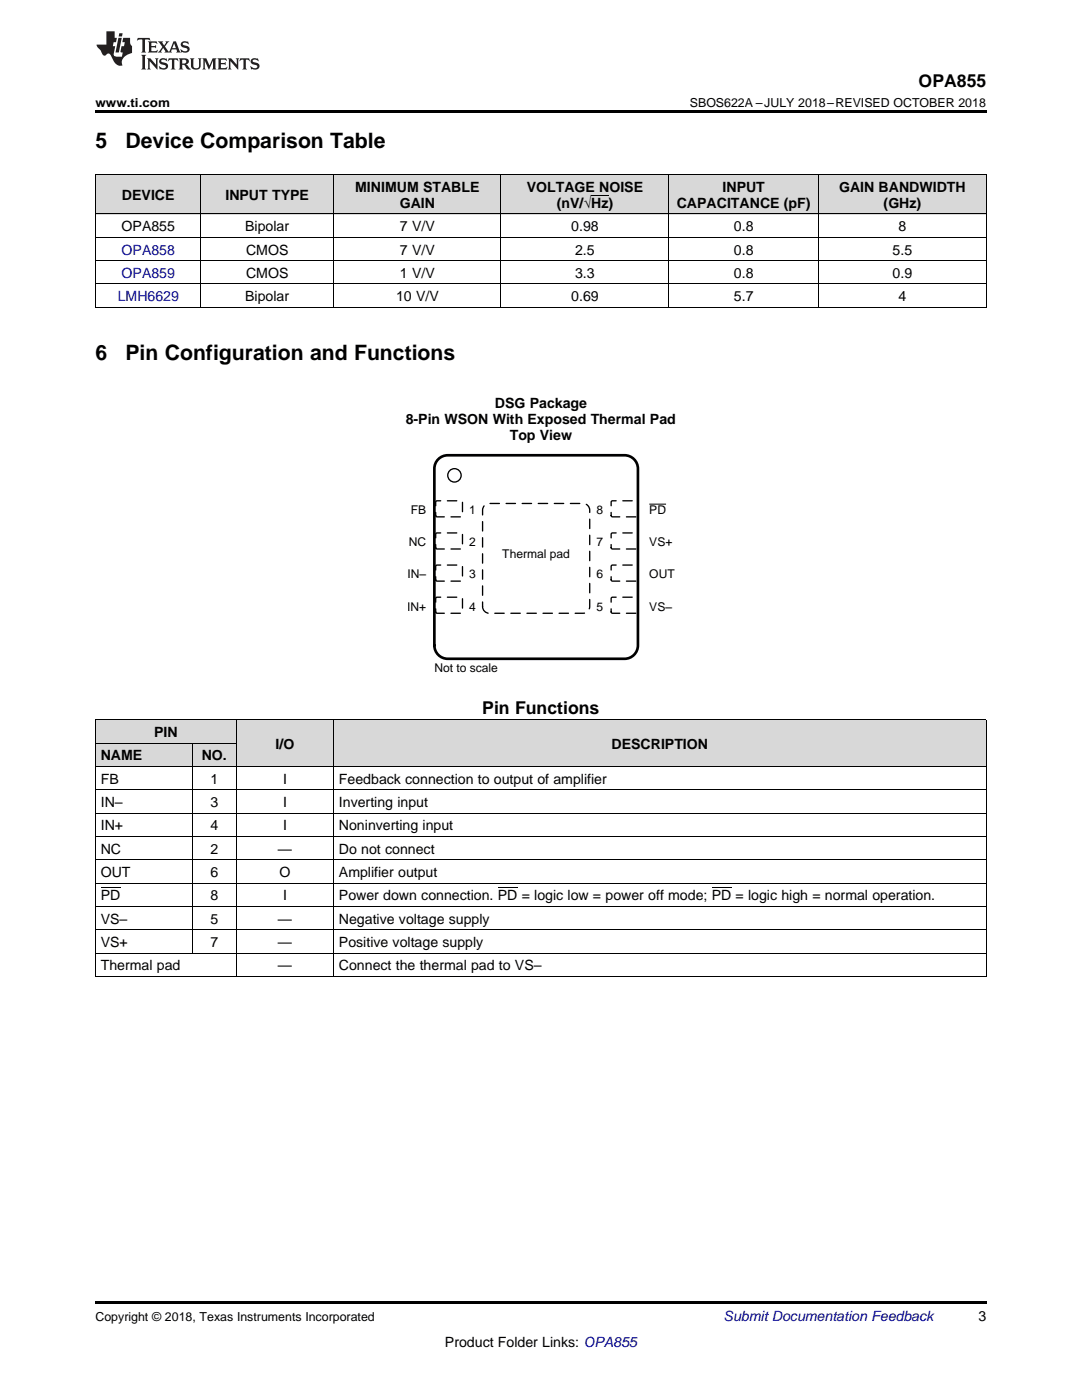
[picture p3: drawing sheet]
<svg xmlns="http://www.w3.org/2000/svg" width="216mm" height="279mm" viewBox="0 0 216 279" stroke-linecap="round" stroke-linejoin="round" font-family="sans-serif">
<g fill="#d8d8d8">
<path d="M47.2 143.7h19.4v9.3h-19.4z"/>
<path d="M66.6 143.7h130.2v9.3h-130.2z"/>
<path d="M19 148.4h19.4v4.6h-19.4z"/>
<path d="M38.4 148.4h8.8v4.6h-8.8z"/>
<path d="M19 143.7h19.4v4.7h-19.4z"/>
<path d="M38.4 143.7h8.8v4.7h-8.8z"/>
<path d="M19 34.9h21.1v7.9h-21.1z"/>
<path d="M40.1 34.9h26.5v7.9h-26.5z"/>
<path d="M66.6 34.9h33.4v7.9h-33.4z"/>
<path d="M100 34.9h33.5v7.9h-33.5z"/>
<path d="M133.5 34.9h29.9v7.9h-29.9z"/>
<path d="M163.4 34.9h33.4v7.9h-33.4z"/>
</g>
<path d="M19 259.7h177.8v.5h-177.8z" fill="#000"/>
<g fill="none" stroke="#000" stroke-width=".2">
<path d="M19 157.6h177.8M19 153h177.8M19 148.3h28.2M19 143.7h177.8M19.1 143.7v51.2M38.3 148.4v41.9M47.1 143.7v51.2M66.5 143.7v51.2M196.8 143.7v51.2M19 176.3h177.8M19 171.6h177.8M19 167h177.8"/>
<path d="M19 162.3h177.8M19 194.9h177.8M19 190.2h177.8M19 185.6h177.8M19 180.9h177.8"/>
</g>
<path d="M87 100.1l.2-.2 5 .1 .1 .2-.1 2.8-.2 .2-4.9-.1-.2-.2z" fill-rule="evenodd" fill="#fff"/>
<path d="M87 100.1l.2-.2 5 .1 .1 .2-.1 2.8-.2 .2-4.9-.1-.2-.2z" fill="none" stroke="#000" stroke-width=".27" stroke-dasharray="1.9 1.3"/>
<path d="M122.1 100h5.1l.1 .2v2.8l-.3 .2-4.9-.1-.2-.2v-2.7z" fill-rule="evenodd" fill="#fff"/>
<path d="M122.1 100h5.1l.1 .2v2.8l-.3 .2-4.9-.1-.2-.2v-2.7z" fill="none" stroke="#000" stroke-width=".27" stroke-dasharray="1.9 1.3"/>
<path d="M129.6 100.6h3.3" fill="none" stroke="#000" stroke-width=".2"/>
<path d="M87 106.5l.2-.1h5l.1 .2-.1 2.8-.2 .2-4.9-.1-.2-.2z" fill-rule="evenodd" fill="#fff"/>
<path d="M87 106.5l.2-.1h5l.1 .2-.1 2.8-.2 .2-4.9-.1-.2-.2z" fill="none" stroke="#000" stroke-width=".27" stroke-dasharray="1.9 1.3"/>
<path d="M122.1 106.4h5.1l.1 .2v2.8l-.3 .2-4.9-.1-.2-.2v-2.7z" fill-rule="evenodd" fill="#fff"/>
<path d="M122.1 106.4h5.1l.1 .2v2.8l-.3 .2-4.9-.1-.2-.2v-2.7z" fill="none" stroke="#000" stroke-width=".27" stroke-dasharray="1.9 1.3"/>
<path d="M87 112.9l.2-.1h5l.1 .2-.1 2.8-.2 .2-4.9-.1-.2-.2z" fill-rule="evenodd" fill="#fff"/>
<path d="M87 112.9l.2-.1h5l.1 .2-.1 2.8-.2 .2-4.9-.1-.2-.2z" fill="none" stroke="#000" stroke-width=".27" stroke-dasharray="1.9 1.3"/>
<path d="M122.1 112.8h5.1l.1 .2v2.8l-.3 .2-4.9-.1-.2-.2v-2.7z" fill-rule="evenodd" fill="#fff"/>
<path d="M122.1 112.8h5.1l.1 .2v2.8l-.3 .2-4.9-.1-.2-.2v-2.7z" fill="none" stroke="#000" stroke-width=".27" stroke-dasharray="1.9 1.3"/>
<path d="M87 119.3l.2-.1h5l.1 .3-.1 2.8-.2 .1h-4.9l-.2-.3z" fill-rule="evenodd" fill="#fff"/>
<path d="M87 119.3l.2-.1h5l.1 .3-.1 2.8-.2 .1h-4.9l-.2-.3z" fill="none" stroke="#000" stroke-width=".27" stroke-dasharray="1.9 1.3"/>
<path d="M122.1 119.2h5.1l.1 .3v2.8l-.3 .1h-4.9l-.2-.3v-2.6z" fill-rule="evenodd" fill="#fff"/>
<path d="M122.1 119.2h5.1l.1 .3v2.8l-.3 .1h-4.9l-.2-.3v-2.6z" fill="none" stroke="#000" stroke-width=".27" stroke-dasharray="1.9 1.3"/>
<circle cx="90.7" cy="94.9" r="1.34" fill="none" stroke="#000" stroke-width=".27"/>
<path d="M87.7 91.4l1-.5h.6h35.3a2.67 2.67 0 0 1 2.7 2.6v35.3a2.68 2.68 0 0 1-2.7 2.7h-35.3a2.67 2.67 0 0 1-2.6-2.7v-35.3a2.67 2.67 0 0 1 1-2.1z" fill="none" stroke="#000" stroke-width=".53"/>
<path d="M96.8 100.7l.8-.2h18.7a1.34 1.34 0 0 1 1.4 1.3v19.3a1.34 1.34 0 0 1-1.4 1.3h-18.7a1.33 1.33 0 0 1-1.3-1.3v-19.3l.1-.4z" fill-rule="evenodd" fill="#fff"/>
<path d="M96.8 100.7l.8-.2h18.7a1.34 1.34 0 0 1 1.4 1.3v19.3a1.34 1.34 0 0 1-1.4 1.3h-18.7a1.33 1.33 0 0 1-1.3-1.3v-19.3l.1-.4z" fill="none" stroke="#000" stroke-width=".27" stroke-dasharray="1.9 1.3"/>
<g fill="none" stroke="#000" stroke-width=".2">
<path d="M19 34.9h177.8M19.1 34.9v26.5M40.1 34.9v26.5M66.5 34.9v26.5M100 34.9v26.5M133.4 34.9v26.5M163.3 34.9v26.5M196.8 34.9v26.5M19 56.7h177.8M19 52h177.8M19 47.4h177.8M19 42.7h177.8"/>
<path d="M19 61.3h177.8"/>
</g>
<path d="M19 22h177.8v.5h-177.8zM19 61.3l.2 .1zM66.5 61.3l.1 .1zM99.9 61.3l.1 .1zM133.3 61.3l.2 .1zM163.3 61.3l.1 .1zM196.7 61.3l.1 .1z" fill="#000"/>
<g fill="#231f20">
<path d="M27.5 7.6l-.1 .5 .4-.2h.6v.1v2.1l-.2 .4h1l-.3-.4v-2.1l.1-.1h.5l.5 .2-.2-.5zM29.5 8.3l.2 .3v1.5l-.2 .4h1.8l.2-.6a1.04 1.04 0 0 1-1.3 .2v-.7h.6l.3 .2v-.6l-.3 .2h-.6v-.6l.8-.1 .4 .3-.2-.5zM31.5 8.3l.9 1.1-.9 1.1h.8l-.2-.2 .5-.7 .4 .7-.2 .2h1.5l-.1-.2 .1-.4h.9l.1 .4-.2 .2h1l-.3-.3-.7-1.9h-.5l-.9 2-.8-1 .9-1h-.8l.1 .3-.3 .5-.4-.6 .2-.2zM34.7 8.6l.4 1h-.7zM36.3 8.4a.63 .63 0 0 0-.2 .7 .63 .63 0 0 0 .6 .4l.6 .2 .1 .2a.75 .75 0 0 1-.7 .4 .75 .75 0 0 1-.6-.5l.1 .7 .1-.1a1.11 1.11 0 0 0 1.5-.6 1.13 1.13 0 0 0-1.2-.8l-.1-.4a1.04 1.04 0 0 1 1.2 .2l-.2-.5-.1 .1-.5-.2zM28.2 10.9l.2 .4v2.2l-.2 .4h1l-.3-.4v-2.2l.3-.4zM29.3 11.6l.3 .4v1.5l-.3 .4h.8l-.2-.4v-1.3l1.5 1.7v-1.9l.2-.4h-.7l.2 .4v.9l-1.1-1.3zM32 11.8a.62 .62 0 0 0-.2 .7 .62 .62 0 0 0 .6 .4l.6 .1 .1 .3a.76 .76 0 0 1-.7 .3 .76 .76 0 0 1-.6-.4l.1 .7 .1-.1a1.11 1.11 0 0 0 1.5-.6 1.13 1.13 0 0 0-1.2-.8l-.1-.4a1.04 1.04 0 0 1 1.2 .2l-.2-.6-.1 .1-.5-.1zM33.7 11.6l-.2 .6a.61 .61 0 0 1 .8-.3v1.6l-.2 .4h.9l-.2-.4v-1.6a.63 .63 0 0 1 .8 .3l-.2-.6zM35.6 11.6l.3 .4v1.5l-.3 .4h1l-.2-.2v-.8l.5 .2a.76 .76 0 0 0 1.2 .7l-1-1a.58 .58 0 0 0 .6-.5 .58 .58 0 0 0-.5-.6zM36.4 11.9h.1a.45 .45 0 0 1 .5 .1 .45 .45 0 0 1 .1 .5l-.7 .2zM37.9 11.6l.2 .2a2.17 2.17 0 0 0 .3 1.9 .99 .99 0 0 0 1.6-.6v-1.1l.2-.4h-.7l.2 .2a1.92 1.92 0 0 1-.2 1.8 .6 .6 0 0 1-.9-.5v-1.1l.2-.4zM40.4 11.6l.2 .4v1.5l-.2 .4h.7l-.2-.4v-1.4l.8 1.8 .8-1.8v1.4l-.2 .4h.9l-.2-.4v-1.5l.2-.4h-.8l-.6 1.5-.6-1.5zM43.4 11.6l.2 .4v1.5l-.2 .4h1.8l.2-.6a1.04 1.04 0 0 1-1.3 .1v-.6h.5l.4 .2v-.6l-.4 .2h-.5v-.7h.8l.3 .3-.1-.6zM45.5 11.6l.2 .4v1.5l-.2 .4h.7l-.2-.4v-1.3l1.5 1.7v-1.9l.2-.4h-.7l.2 .4v.9l-1.1-1.3zM47.9 11.6l-.1 .6a.61 .61 0 0 1 .8-.3v1.6l-.3 .4h1l-.3-.4 .1-1.6a.63 .63 0 0 1 .7 .3l-.1-.6zM50.2 11.8a.62 .62 0 0 0-.2 .7 .62 .62 0 0 0 .6 .4l.6 .1 .2 .3a.76 .76 0 0 1-.8 .3 .76 .76 0 0 1-.6-.4l.1 .7 .2-.1a1.11 1.11 0 0 0 1.5-.6 1.13 1.13 0 0 0-1.3-.8l-.1-.4a1.04 1.04 0 0 1 1.2 .2l-.1-.6-.2 .1-.5-.1z"/>
<path d="M21.2 6.3v2.6h-1.9l.1 .4 .7 .9a.91 .91 0 0 0 1 .8 .56 .56 0 0 1 .5-.3 .56 .56 0 0 1 .5 .3l.4 .8a1.53 1.53 0 0 0 1.9 1.2 1.54 1.54 0 0 1 1-2.1l.9-.3v-1.4a1.52 1.52 0 0 1-.3-1.6h-1.4l-.2 .8h.5l-.2 .8h-.4l-.2 1v.2l.4 .1-.2 .8a1.93 1.93 0 0 1-1.6-.3l.3-1.8h-.5l.2-.8h.4l.2-.8h-.4v-1.3zM23.6 7.6l-.6 2.9h.7l.6-2.9zM23.8 6.6l-.1 .7h.6l.2-.7z"/>
</g>
<path d="M118 39h3.4M20.1 177.2h3.9M99.3 177.2h4M142 177.2h3.9" fill="none" stroke="#000" stroke-width=".2"/>
<g font-size="4.2">
<text x="19" y="29.6">5</text>
<text x="25" y="29.6">Device Comparison Table</text>
<text x="19" y="71.9">6</text>
<text x="25" y="71.9">Pin Configuration and Functions</text>
</g>
<g font-size="3.5">
<text x="183.3" y="17.3">OPA855</text>
<text x="96.2" y="142.5">Pin Functions</text>
</g>
<g font-size="2.8">
<text x="24.3" y="39.9">DEVICE</text>
<text x="45" y="39.9">INPUT TYPE</text>
<text x="70.9" y="38.3">MINIMUM STABLE</text>
<text x="79.8" y="41.5">GAIN</text>
<text x="105.1" y="38.3">VOLTAGE NOISE</text>
<text x="111.1" y="41.5">(nV/√Hz)</text>
<text x="135" y="41.5">CAPACITANCE (pF)</text>
<text x="144.2" y="38.3">INPUT</text>
<text x="167.4" y="38.3">GAIN BANDWIDTH</text>
<text x="176.3" y="41.5">(GHz)</text>
<text x="24.3" y="46.1">OPA855</text>
<text x="48.9" y="46.1">Bipolar</text>
<text x="79.8" y="46.1">7 V/V</text>
<text x="114" y="46.1">0.98</text>
<text x="146.4" y="46.1">0.8</text>
<text x="179.3" y="46.1">8</text>
<text x="49.1" y="50.8">CMOS</text>
<text x="79.8" y="50.8">7 V/V</text>
<text x="114.8" y="50.8">2.5</text>
<text x="146.4" y="50.8">0.8</text>
<text x="178.1" y="50.8">5.5</text>
<text x="49.1" y="55.5">CMOS</text>
<text x="79.8" y="55.5">1 V/V</text>
<text x="114.8" y="55.5">3.3</text>
<text x="146.4" y="55.5">0.8</text>
<text x="178.1" y="55.5">0.9</text>
<text x="48.9" y="60.1">Bipolar</text>
<text x="79" y="60.1">10 V/V</text>
<text x="114" y="60.1">0.69</text>
<text x="146.4" y="60.1">5.7</text>
<text x="179.3" y="60.1">4</text>
<text x="98.7" y="81.4">DSG Package</text>
<text x="81" y="84.6">8-Pin WSON With Exposed Thermal Pad</text>
<text x="101.7" y="87.8">Top View</text>
<text x="30.8" y="147.1">PIN</text>
<text x="55" y="149.4">I/O</text>
<text x="122" y="149.4">DESCRIPTION</text>
<text x="20.1" y="151.8">NAME</text>
<text x="40.3" y="151.8">NO.</text>
<text x="20.1" y="156.4">FB</text>
<text x="20.1" y="161.1">IN–</text>
<text x="42" y="156.4">1</text>
<text x="42" y="161.1">3</text>
<text x="56.5" y="156.4">I</text>
<text x="56.5" y="161.1">I</text>
<text x="67.6" y="156.4">Feedback connection to output of amplifier</text>
<text x="67.6" y="161.1">Inverting input</text>
<text x="20.1" y="165.7">IN+</text>
<text x="42" y="165.7">4</text>
<text x="56.5" y="165.7">I</text>
<text x="67.6" y="165.7">Noninverting input</text>
<text x="20.1" y="170.4">NC</text>
<text x="42" y="170.4">2</text>
<text x="55.5" y="170.4">—</text>
<text x="67.6" y="170.4">Do not connect</text>
<text x="20.1" y="175">OUT</text>
<text x="20.1" y="179.7">PD</text>
<text x="42" y="175">6</text>
<text x="42" y="179.7">8</text>
<text x="55.8" y="175">O</text>
<text x="56.5" y="179.7">I</text>
<text x="67.6" y="175">Amplifier output</text>
<text x="67.6" y="179.7">Power down connection. PD = logic low = power off mode; PD = logic high = normal operation.</text>
<text x="20.1" y="184.4">VS–</text>
<text x="42" y="184.4">5</text>
<text x="55.5" y="184.4">—</text>
<text x="67.6" y="184.4">Negative voltage supply</text>
<text x="20.1" y="189">VS+</text>
<text x="42" y="189">7</text>
<text x="55.5" y="189">—</text>
<text x="67.6" y="189">Positive voltage supply</text>
<text x="20.1" y="193.7">Thermal pad</text>
<text x="55.5" y="193.7">—</text>
<text x="67.6" y="193.7">Connect the thermal pad to VS–</text>
<text x="195.3" y="263.6">3</text>
<text x="88.8" y="268.9">Product Folder Links: OPA855</text>
</g>
<g font-size="2.8" fill="#0000c8">
<text x="24.3" y="50.8">OPA858</text>
<text x="24.3" y="55.5">OPA859</text>
<text x="23.5" y="60.1">LMH6629</text>
<text x="144.4" y="263.6">Submit Documentation Feedback</text>
</g>
<g font-size="2.5">
<text x="19" y="21.4">www.ti.com</text>
<text x="137.7" y="21.4">SBOS622A –JULY 2018–REVISED OCTOBER 2018</text>
<text x="19" y="263.6">Copyright © 2018, Texas Instruments Incorporated</text>
</g>
<g font-size="2.4">
<text x="82" y="102.6">FB</text>
<text x="93.6" y="102.6">1</text>
<text x="119" y="102.6">8</text>
<text x="129.6" y="102.6">PD</text>
<text x="81.6" y="109">NC</text>
<text x="93.6" y="109">2</text>
<text x="100.2" y="111.4">Thermal pad</text>
<text x="119" y="109">7</text>
<text x="129.6" y="109">VS+</text>
<text x="81.3" y="115.4">IN±</text>
<text x="93.6" y="115.4">3</text>
<text x="119" y="115.4">6</text>
<text x="129.6" y="115.4">OUT</text>
<text x="81.3" y="121.9">IN+</text>
<text x="93.6" y="121.9">4</text>
<text x="119" y="121.9">5</text>
<text x="129.6" y="121.9">VS±</text>
<text x="86.7" y="134.1">Not to scale</text>
</g>
</svg>
